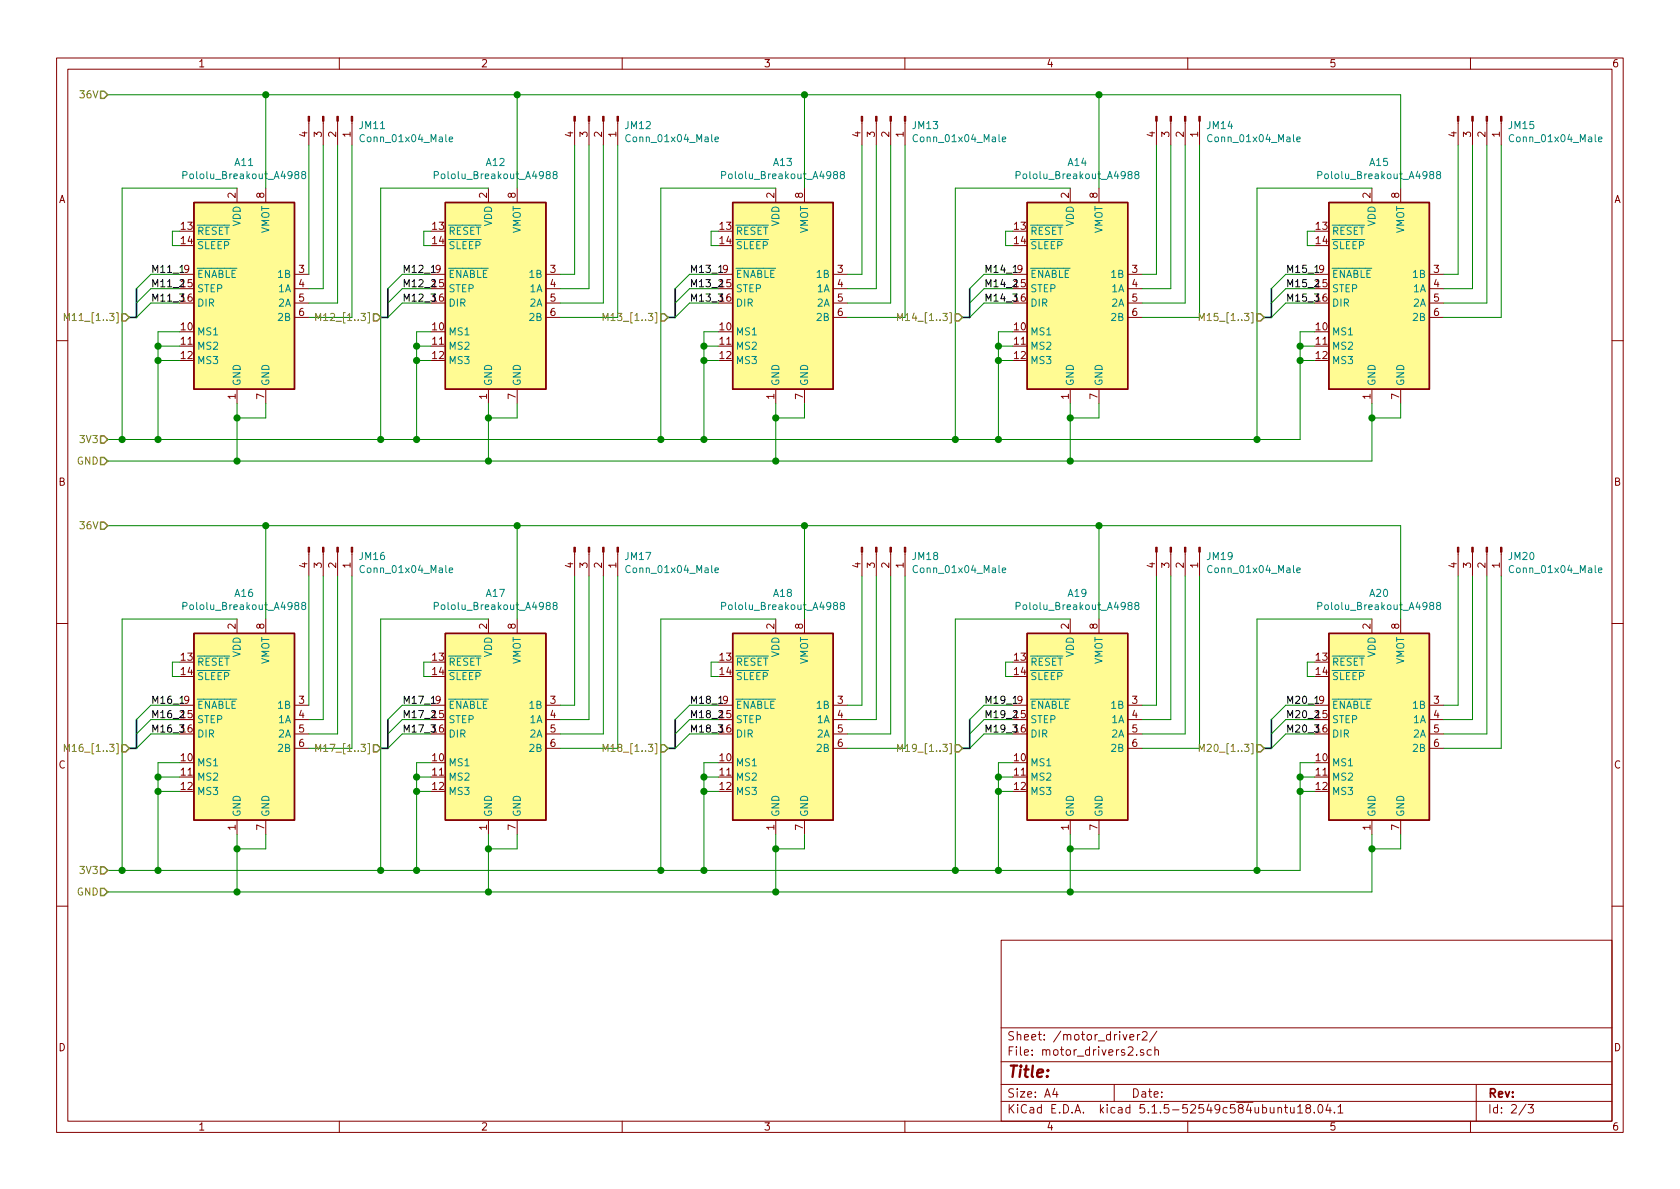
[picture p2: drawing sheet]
EESchema Schematic File Version 4
EELAYER 30 0
EELAYER END
$Descr A4 11693 8268
encoding utf-8
Sheet 2 3
Title ""
Date ""
Rev ""
Comp ""
Comment1 ""
Comment2 ""
Comment3 ""
Comment4 ""
$EndDescr
$Comp
L Driver_Motor:Pololu_Breakout_A4988 A?
U 1 1
P 1650 2000
AR Path="/5E522E89/5E52F4B2" Ref="A?"  Part="1" 
AR Path="/5E562A79/5E52F4B2" Ref="A?"  Part="1" 
AR Path="/5E58E78E/5E52F4B2" Ref="A11"  Part="1" 
F 0 "A11" H 1700 2881 50  0000 C CNN
F 1 "Pololu_Breakout_A4988" H 1700 2790 50  0000 C CNN
F 2 "Module:Pololu_Breakout-16_15.2x20.3mm" H 1925 1250 50  0001 L CNN
F 3 "https://www.pololu.com/product/2980/pictures" H 1750 1700 50  0001 C CNN
	1    1650 2000
	1    0    0    -1  
$EndComp
$Comp
L Driver_Motor:Pololu_Breakout_A4988 A?
U 1 1
P 3400 2000
AR Path="/5E522E89/5E53014D" Ref="A?"  Part="1" 
AR Path="/5E562A79/5E53014D" Ref="A?"  Part="1" 
AR Path="/5E58E78E/5E53014D" Ref="A12"  Part="1" 
F 0 "A12" H 3450 2881 50  0000 C CNN
F 1 "Pololu_Breakout_A4988" H 3450 2790 50  0000 C CNN
F 2 "Module:Pololu_Breakout-16_15.2x20.3mm" H 3675 1250 50  0001 L CNN
F 3 "https://www.pololu.com/product/2980/pictures" H 3500 1700 50  0001 C CNN
	1    3400 2000
	1    0    0    -1  
$EndComp
$Comp
L Driver_Motor:Pololu_Breakout_A4988 A?
U 1 1
P 5400 2000
AR Path="/5E522E89/5E5303D6" Ref="A?"  Part="1" 
AR Path="/5E562A79/5E5303D6" Ref="A?"  Part="1" 
AR Path="/5E58E78E/5E5303D6" Ref="A13"  Part="1" 
F 0 "A13" H 5450 2881 50  0000 C CNN
F 1 "Pololu_Breakout_A4988" H 5450 2790 50  0000 C CNN
F 2 "Module:Pololu_Breakout-16_15.2x20.3mm" H 5675 1250 50  0001 L CNN
F 3 "https://www.pololu.com/product/2980/pictures" H 5500 1700 50  0001 C CNN
	1    5400 2000
	1    0    0    -1  
$EndComp
$Comp
L Driver_Motor:Pololu_Breakout_A4988 A?
U 1 1
P 7450 2000
AR Path="/5E522E89/5E72D80D" Ref="A?"  Part="1" 
AR Path="/5E562A79/5E72D80D" Ref="A?"  Part="1" 
AR Path="/5E58E78E/5E72D80D" Ref="A14"  Part="1" 
F 0 "A14" H 7500 2881 50  0000 C CNN
F 1 "Pololu_Breakout_A4988" H 7500 2790 50  0000 C CNN
F 2 "Module:Pololu_Breakout-16_15.2x20.3mm" H 7725 1250 50  0001 L CNN
F 3 "https://www.pololu.com/product/2980/pictures" H 7550 1700 50  0001 C CNN
	1    7450 2000
	1    0    0    -1  
$EndComp
$Comp
L Driver_Motor:Pololu_Breakout_A4988 A?
U 1 1
P 9550 2000
AR Path="/5E522E89/5E5308B5" Ref="A?"  Part="1" 
AR Path="/5E562A79/5E5308B5" Ref="A?"  Part="1" 
AR Path="/5E58E78E/5E5308B5" Ref="A15"  Part="1" 
F 0 "A15" H 9600 2881 50  0000 C CNN
F 1 "Pololu_Breakout_A4988" H 9600 2790 50  0000 C CNN
F 2 "Module:Pololu_Breakout-16_15.2x20.3mm" H 9825 1250 50  0001 L CNN
F 3 "https://www.pololu.com/product/2980/pictures" H 9650 1700 50  0001 C CNN
	1    9550 2000
	1    0    0    -1  
$EndComp
Wire Wire Line
	1250 1600 1200 1600
Wire Wire Line
	1200 1600 1200 1700
Wire Wire Line
	1200 1700 1250 1700
Text HLabel 750  3050 0    50   Input ~ 0
3V3
Wire Wire Line
	750  3050 850  3050
Wire Wire Line
	1100 2500 1250 2500
Wire Wire Line
	1250 2400 1100 2400
Wire Wire Line
	1100 2400 1100 2500
Connection ~ 1100 2500
Wire Wire Line
	1100 2500 1100 3050
Wire Wire Line
	1250 2300 1100 2300
Wire Wire Line
	1100 2300 1100 2400
Connection ~ 1100 2400
Wire Wire Line
	2900 2500 2900 3050
Connection ~ 1100 3050
Wire Wire Line
	3000 2500 2900 2500
Wire Wire Line
	3000 2400 2900 2400
Wire Wire Line
	2900 2400 2900 2500
Connection ~ 2900 2500
Wire Wire Line
	3000 2300 2900 2300
Wire Wire Line
	2900 2300 2900 2400
Connection ~ 2900 2400
Wire Wire Line
	5000 2300 4900 2300
Wire Wire Line
	4900 2300 4900 2400
Wire Wire Line
	4900 3050 4600 3050
Wire Wire Line
	5000 2400 4900 2400
Connection ~ 4900 2400
Wire Wire Line
	4900 2400 4900 2500
Wire Wire Line
	5000 2500 4900 2500
Connection ~ 4900 2500
Wire Wire Line
	4900 2500 4900 3050
Wire Wire Line
	7050 2300 6950 2300
Wire Wire Line
	6950 2300 6950 2400
Wire Wire Line
	6950 3050 6650 3050
Connection ~ 4900 3050
Wire Wire Line
	7050 2400 6950 2400
Connection ~ 6950 2400
Wire Wire Line
	6950 2400 6950 2500
Wire Wire Line
	7050 2500 6950 2500
Connection ~ 6950 2500
Wire Wire Line
	6950 2500 6950 3050
Wire Wire Line
	9150 2300 9050 2300
Wire Wire Line
	9050 2300 9050 2400
Wire Wire Line
	9050 3050 8750 3050
Connection ~ 6950 3050
Wire Wire Line
	9150 2400 9050 2400
Connection ~ 9050 2400
Wire Wire Line
	9050 2400 9050 2500
Wire Wire Line
	9150 2500 9050 2500
Connection ~ 9050 2500
Wire Wire Line
	9050 2500 9050 3050
Text HLabel 750  3200 0    50   Input ~ 0
GND
Wire Wire Line
	750  3200 1650 3200
Wire Wire Line
	1650 3200 1650 2900
Wire Wire Line
	1850 2800 1850 2900
Wire Wire Line
	1850 2900 1650 2900
Connection ~ 1650 2900
Wire Wire Line
	1650 2900 1650 2800
Wire Wire Line
	1650 1300 850  1300
Wire Wire Line
	850  1300 850  3050
Connection ~ 850  3050
Wire Wire Line
	850  3050 1100 3050
$Comp
L Connector:Conn_01x04_Male J?
U 1 1
P 2350 800
AR Path="/5E522E89/5E526FF3" Ref="J?"  Part="1" 
AR Path="/5E562A79/5E526FF3" Ref="J?"  Part="1" 
AR Path="/5E58E78E/5E526FF3" Ref="JM11"  Part="1" 
F 0 "JM11" V 2412 944 50  0000 L CNN
F 1 "Conn_01x04_Male" V 2503 944 50  0000 L CNN
F 2 "Connector_Wire:SolderWirePad_1x04_P6.35mm_Drill2mm" H 2350 800 50  0001 C CNN
F 3 "~" H 2350 800 50  0001 C CNN
	1    2350 800 
	0    1    1    0   
$EndComp
$Comp
L Connector:Conn_01x04_Male J?
U 1 1
P 4200 800
AR Path="/5E522E89/5E542C6C" Ref="J?"  Part="1" 
AR Path="/5E562A79/5E542C6C" Ref="J?"  Part="1" 
AR Path="/5E58E78E/5E542C6C" Ref="JM12"  Part="1" 
F 0 "JM12" V 4262 944 50  0000 L CNN
F 1 "Conn_01x04_Male" V 4353 944 50  0000 L CNN
F 2 "Connector_Wire:SolderWirePad_1x04_P6.35mm_Drill2mm" H 4200 800 50  0001 C CNN
F 3 "~" H 4200 800 50  0001 C CNN
	1    4200 800 
	0    1    1    0   
$EndComp
$Comp
L Connector:Conn_01x04_Male J?
U 1 1
P 6200 800
AR Path="/5E522E89/5E54322A" Ref="J?"  Part="1" 
AR Path="/5E562A79/5E54322A" Ref="J?"  Part="1" 
AR Path="/5E58E78E/5E54322A" Ref="JM13"  Part="1" 
F 0 "JM13" V 6262 944 50  0000 L CNN
F 1 "Conn_01x04_Male" V 6353 944 50  0000 L CNN
F 2 "Connector_Wire:SolderWirePad_1x04_P6.35mm_Drill2mm" H 6200 800 50  0001 C CNN
F 3 "~" H 6200 800 50  0001 C CNN
	1    6200 800 
	0    1    1    0   
$EndComp
$Comp
L Connector:Conn_01x04_Male J?
U 1 1
P 8250 800
AR Path="/5E522E89/5E545023" Ref="J?"  Part="1" 
AR Path="/5E562A79/5E545023" Ref="J?"  Part="1" 
AR Path="/5E58E78E/5E545023" Ref="JM14"  Part="1" 
F 0 "JM14" V 8312 944 50  0000 L CNN
F 1 "Conn_01x04_Male" V 8403 944 50  0000 L CNN
F 2 "Connector_Wire:SolderWirePad_1x04_P6.35mm_Drill2mm" H 8250 800 50  0001 C CNN
F 3 "~" H 8250 800 50  0001 C CNN
	1    8250 800 
	0    1    1    0   
$EndComp
$Comp
L Connector:Conn_01x04_Male J?
U 1 1
P 10350 800
AR Path="/5E522E89/5E54599B" Ref="J?"  Part="1" 
AR Path="/5E562A79/5E54599B" Ref="J?"  Part="1" 
AR Path="/5E58E78E/5E54599B" Ref="JM15"  Part="1" 
F 0 "JM15" V 10412 944 50  0000 L CNN
F 1 "Conn_01x04_Male" V 10503 944 50  0000 L CNN
F 2 "Connector_Wire:SolderWirePad_1x04_P6.35mm_Drill2mm" H 10350 800 50  0001 C CNN
F 3 "~" H 10350 800 50  0001 C CNN
	1    10350 800 
	0    1    1    0   
$EndComp
Wire Wire Line
	2150 1900 2150 1000
Wire Wire Line
	2250 1000 2250 2000
Wire Wire Line
	2250 2000 2150 2000
Wire Wire Line
	2350 1000 2350 2100
Wire Wire Line
	2350 2100 2150 2100
Wire Wire Line
	2450 1000 2450 2200
Wire Wire Line
	2450 2200 2150 2200
Wire Wire Line
	10050 1900 10150 1900
Wire Wire Line
	10150 1900 10150 1000
Wire Wire Line
	10050 2000 10250 2000
Wire Wire Line
	10250 2000 10250 1000
Wire Wire Line
	10050 2100 10350 2100
Wire Wire Line
	10350 2100 10350 1000
Wire Wire Line
	10050 2200 10450 2200
Wire Wire Line
	10450 2200 10450 1000
Wire Wire Line
	9150 1600 9100 1600
Wire Wire Line
	9100 1600 9100 1700
Wire Wire Line
	9100 1700 9150 1700
Wire Wire Line
	9550 1300 8750 1300
Wire Wire Line
	8750 1300 8750 3050
Connection ~ 8750 3050
Wire Wire Line
	8750 3050 6950 3050
Wire Wire Line
	9550 3200 9550 2900
Connection ~ 1650 3200
Wire Wire Line
	9750 2800 9750 2900
Wire Wire Line
	9750 2900 9550 2900
Connection ~ 9550 2900
Wire Wire Line
	9550 2900 9550 2800
Wire Wire Line
	8050 1000 8050 1900
Wire Wire Line
	8050 1900 7950 1900
Wire Wire Line
	8150 1000 8150 2000
Wire Wire Line
	8150 2000 7950 2000
Wire Wire Line
	8250 1000 8250 2100
Wire Wire Line
	8250 2100 7950 2100
Wire Wire Line
	8350 1000 8350 2200
Wire Wire Line
	8350 2200 7950 2200
Wire Wire Line
	5900 1900 6000 1900
Wire Wire Line
	6000 1900 6000 1000
Wire Wire Line
	5900 2000 6100 2000
Wire Wire Line
	6100 2000 6100 1000
Wire Wire Line
	5900 2100 6200 2100
Wire Wire Line
	6200 2100 6200 1000
Wire Wire Line
	5900 2200 6300 2200
Wire Wire Line
	6300 2200 6300 1000
Wire Wire Line
	7050 1600 7000 1600
Wire Wire Line
	7000 1600 7000 1700
Wire Wire Line
	7000 1700 7050 1700
Wire Wire Line
	5000 1600 4950 1600
Wire Wire Line
	4950 1600 4950 1700
Wire Wire Line
	4950 1700 5000 1700
Wire Wire Line
	4000 1000 4000 1900
Wire Wire Line
	4000 1900 3900 1900
Wire Wire Line
	3900 2000 4100 2000
Wire Wire Line
	4100 2000 4100 1000
Wire Wire Line
	4200 1000 4200 2100
Wire Wire Line
	4200 2100 3900 2100
Wire Wire Line
	3900 2200 4300 2200
Wire Wire Line
	4300 2200 4300 1000
Wire Wire Line
	3000 1600 2950 1600
Wire Wire Line
	2950 1600 2950 1700
Wire Wire Line
	2950 1700 3000 1700
Wire Wire Line
	3400 2800 3400 2900
Wire Wire Line
	3600 2800 3600 2900
Wire Wire Line
	3600 2900 3400 2900
Connection ~ 3400 2900
Wire Wire Line
	3400 2900 3400 3200
Wire Wire Line
	5400 2800 5400 2900
Connection ~ 5400 3200
Wire Wire Line
	5400 3200 7450 3200
Wire Wire Line
	5600 2800 5600 2900
Wire Wire Line
	5600 2900 5400 2900
Connection ~ 5400 2900
Wire Wire Line
	5400 2900 5400 3200
Wire Wire Line
	7450 2800 7450 2900
Connection ~ 7450 3200
Wire Wire Line
	7450 3200 9550 3200
Wire Wire Line
	7650 2800 7650 2900
Wire Wire Line
	7650 2900 7450 2900
Connection ~ 7450 2900
Wire Wire Line
	7450 2900 7450 3200
Wire Wire Line
	7450 1300 6650 1300
Wire Wire Line
	6650 1300 6650 3050
Connection ~ 6650 3050
Wire Wire Line
	6650 3050 4900 3050
Wire Wire Line
	5400 1300 4600 1300
Wire Wire Line
	4600 1300 4600 3050
Connection ~ 4600 3050
Wire Wire Line
	4600 3050 2900 3050
Wire Wire Line
	3400 1300 2650 1300
Wire Wire Line
	2650 1300 2650 3050
Connection ~ 2650 3050
Connection ~ 2900 3050
Connection ~ 3400 3200
Wire Wire Line
	3400 3200 5400 3200
Wire Wire Line
	2650 3050 2900 3050
Wire Wire Line
	1650 3200 3400 3200
Wire Wire Line
	1100 3050 2650 3050
Text HLabel 750  650  0    50   Input ~ 0
36V
Wire Wire Line
	750  650  1850 650 
Wire Wire Line
	1850 650  1850 1300
Wire Wire Line
	1850 650  3600 650 
Wire Wire Line
	3600 650  3600 1300
Connection ~ 1850 650 
Wire Wire Line
	3600 650  5600 650 
Wire Wire Line
	5600 650  5600 1300
Connection ~ 3600 650 
Wire Wire Line
	5600 650  7650 650 
Wire Wire Line
	7650 650  7650 1300
Connection ~ 5600 650 
Wire Wire Line
	7650 650  9750 650 
Wire Wire Line
	9750 650  9750 1300
Connection ~ 7650 650 
$Comp
L Driver_Motor:Pololu_Breakout_A4988 A?
U 1 1
P 1650 5000
AR Path="/5E522E89/5E72D813" Ref="A?"  Part="1" 
AR Path="/5E562A79/5E72D813" Ref="A?"  Part="1" 
AR Path="/5E58E78E/5E72D813" Ref="A16"  Part="1" 
F 0 "A16" H 1700 5881 50  0000 C CNN
F 1 "Pololu_Breakout_A4988" H 1700 5790 50  0000 C CNN
F 2 "Module:Pololu_Breakout-16_15.2x20.3mm" H 1925 4250 50  0001 L CNN
F 3 "https://www.pololu.com/product/2980/pictures" H 1750 4700 50  0001 C CNN
	1    1650 5000
	1    0    0    -1  
$EndComp
$Comp
L Driver_Motor:Pololu_Breakout_A4988 A?
U 1 1
P 3400 5000
AR Path="/5E522E89/5E72D814" Ref="A?"  Part="1" 
AR Path="/5E562A79/5E72D814" Ref="A?"  Part="1" 
AR Path="/5E58E78E/5E72D814" Ref="A17"  Part="1" 
F 0 "A17" H 3450 5881 50  0000 C CNN
F 1 "Pololu_Breakout_A4988" H 3450 5790 50  0000 C CNN
F 2 "Module:Pololu_Breakout-16_15.2x20.3mm" H 3675 4250 50  0001 L CNN
F 3 "https://www.pololu.com/product/2980/pictures" H 3500 4700 50  0001 C CNN
	1    3400 5000
	1    0    0    -1  
$EndComp
$Comp
L Driver_Motor:Pololu_Breakout_A4988 A?
U 1 1
P 5400 5000
AR Path="/5E522E89/5E72D815" Ref="A?"  Part="1" 
AR Path="/5E562A79/5E72D815" Ref="A?"  Part="1" 
AR Path="/5E58E78E/5E72D815" Ref="A18"  Part="1" 
F 0 "A18" H 5450 5881 50  0000 C CNN
F 1 "Pololu_Breakout_A4988" H 5450 5790 50  0000 C CNN
F 2 "Module:Pololu_Breakout-16_15.2x20.3mm" H 5675 4250 50  0001 L CNN
F 3 "https://www.pololu.com/product/2980/pictures" H 5500 4700 50  0001 C CNN
	1    5400 5000
	1    0    0    -1  
$EndComp
$Comp
L Driver_Motor:Pololu_Breakout_A4988 A?
U 1 1
P 7450 5000
AR Path="/5E522E89/5E72D816" Ref="A?"  Part="1" 
AR Path="/5E562A79/5E72D816" Ref="A?"  Part="1" 
AR Path="/5E58E78E/5E72D816" Ref="A19"  Part="1" 
F 0 "A19" H 7500 5881 50  0000 C CNN
F 1 "Pololu_Breakout_A4988" H 7500 5790 50  0000 C CNN
F 2 "Module:Pololu_Breakout-16_15.2x20.3mm" H 7725 4250 50  0001 L CNN
F 3 "https://www.pololu.com/product/2980/pictures" H 7550 4700 50  0001 C CNN
	1    7450 5000
	1    0    0    -1  
$EndComp
$Comp
L Driver_Motor:Pololu_Breakout_A4988 A?
U 1 1
P 9550 5000
AR Path="/5E522E89/5E72D817" Ref="A?"  Part="1" 
AR Path="/5E562A79/5E72D817" Ref="A?"  Part="1" 
AR Path="/5E58E78E/5E72D817" Ref="A20"  Part="1" 
F 0 "A20" H 9600 5881 50  0000 C CNN
F 1 "Pololu_Breakout_A4988" H 9600 5790 50  0000 C CNN
F 2 "Module:Pololu_Breakout-16_15.2x20.3mm" H 9825 4250 50  0001 L CNN
F 3 "https://www.pololu.com/product/2980/pictures" H 9650 4700 50  0001 C CNN
	1    9550 5000
	1    0    0    -1  
$EndComp
Wire Wire Line
	1250 4600 1200 4600
Wire Wire Line
	1200 4600 1200 4700
Wire Wire Line
	1200 4700 1250 4700
Text HLabel 750  6050 0    50   Input ~ 0
3V3
Wire Wire Line
	750  6050 850  6050
Wire Wire Line
	1100 5500 1250 5500
Wire Wire Line
	1250 5400 1100 5400
Wire Wire Line
	1100 5400 1100 5500
Connection ~ 1100 5500
Wire Wire Line
	1100 5500 1100 6050
Wire Wire Line
	1250 5300 1100 5300
Wire Wire Line
	1100 5300 1100 5400
Connection ~ 1100 5400
Wire Wire Line
	2900 5500 2900 6050
Connection ~ 1100 6050
Wire Wire Line
	3000 5500 2900 5500
Wire Wire Line
	3000 5400 2900 5400
Wire Wire Line
	2900 5400 2900 5500
Connection ~ 2900 5500
Wire Wire Line
	3000 5300 2900 5300
Wire Wire Line
	2900 5300 2900 5400
Connection ~ 2900 5400
Wire Wire Line
	5000 5300 4900 5300
Wire Wire Line
	4900 5300 4900 5400
Wire Wire Line
	4900 6050 4600 6050
Wire Wire Line
	5000 5400 4900 5400
Connection ~ 4900 5400
Wire Wire Line
	4900 5400 4900 5500
Wire Wire Line
	5000 5500 4900 5500
Connection ~ 4900 5500
Wire Wire Line
	4900 5500 4900 6050
Wire Wire Line
	7050 5300 6950 5300
Wire Wire Line
	6950 5300 6950 5400
Wire Wire Line
	6950 6050 6650 6050
Connection ~ 4900 6050
Wire Wire Line
	7050 5400 6950 5400
Connection ~ 6950 5400
Wire Wire Line
	6950 5400 6950 5500
Wire Wire Line
	7050 5500 6950 5500
Connection ~ 6950 5500
Wire Wire Line
	6950 5500 6950 6050
Wire Wire Line
	9150 5300 9050 5300
Wire Wire Line
	9050 5300 9050 5400
Wire Wire Line
	9050 6050 8750 6050
Connection ~ 6950 6050
Wire Wire Line
	9150 5400 9050 5400
Connection ~ 9050 5400
Wire Wire Line
	9050 5400 9050 5500
Wire Wire Line
	9150 5500 9050 5500
Connection ~ 9050 5500
Wire Wire Line
	9050 5500 9050 6050
Text HLabel 750  6200 0    50   Input ~ 0
GND
Wire Wire Line
	750  6200 1650 6200
Wire Wire Line
	1650 6200 1650 5900
Wire Wire Line
	1850 5800 1850 5900
Wire Wire Line
	1850 5900 1650 5900
Connection ~ 1650 5900
Wire Wire Line
	1650 5900 1650 5800
Wire Wire Line
	1650 4300 850  4300
Wire Wire Line
	850  4300 850  6050
Connection ~ 850  6050
Wire Wire Line
	850  6050 1100 6050
$Comp
L Connector:Conn_01x04_Male J?
U 1 1
P 2350 3800
AR Path="/5E522E89/5E72D818" Ref="J?"  Part="1" 
AR Path="/5E562A79/5E72D818" Ref="J?"  Part="1" 
AR Path="/5E58E78E/5E72D818" Ref="JM16"  Part="1" 
F 0 "JM16" V 2412 3944 50  0000 L CNN
F 1 "Conn_01x04_Male" V 2503 3944 50  0000 L CNN
F 2 "Connector_Wire:SolderWirePad_1x04_P6.35mm_Drill2mm" H 2350 3800 50  0001 C CNN
F 3 "~" H 2350 3800 50  0001 C CNN
	1    2350 3800
	0    1    1    0   
$EndComp
$Comp
L Connector:Conn_01x04_Male J?
U 1 1
P 4200 3800
AR Path="/5E522E89/5E72D819" Ref="J?"  Part="1" 
AR Path="/5E562A79/5E72D819" Ref="J?"  Part="1" 
AR Path="/5E58E78E/5E72D819" Ref="JM17"  Part="1" 
F 0 "JM17" V 4262 3944 50  0000 L CNN
F 1 "Conn_01x04_Male" V 4353 3944 50  0000 L CNN
F 2 "Connector_Wire:SolderWirePad_1x04_P6.35mm_Drill2mm" H 4200 3800 50  0001 C CNN
F 3 "~" H 4200 3800 50  0001 C CNN
	1    4200 3800
	0    1    1    0   
$EndComp
$Comp
L Connector:Conn_01x04_Male J?
U 1 1
P 6200 3800
AR Path="/5E522E89/5E72D81A" Ref="J?"  Part="1" 
AR Path="/5E562A79/5E72D81A" Ref="J?"  Part="1" 
AR Path="/5E58E78E/5E72D81A" Ref="JM18"  Part="1" 
F 0 "JM18" V 6262 3944 50  0000 L CNN
F 1 "Conn_01x04_Male" V 6353 3944 50  0000 L CNN
F 2 "Connector_Wire:SolderWirePad_1x04_P6.35mm_Drill2mm" H 6200 3800 50  0001 C CNN
F 3 "~" H 6200 3800 50  0001 C CNN
	1    6200 3800
	0    1    1    0   
$EndComp
$Comp
L Connector:Conn_01x04_Male J?
U 1 1
P 8250 3800
AR Path="/5E522E89/5E72D81B" Ref="J?"  Part="1" 
AR Path="/5E562A79/5E72D81B" Ref="J?"  Part="1" 
AR Path="/5E58E78E/5E72D81B" Ref="JM19"  Part="1" 
F 0 "JM19" V 8312 3944 50  0000 L CNN
F 1 "Conn_01x04_Male" V 8403 3944 50  0000 L CNN
F 2 "Connector_Wire:SolderWirePad_1x04_P6.35mm_Drill2mm" H 8250 3800 50  0001 C CNN
F 3 "~" H 8250 3800 50  0001 C CNN
	1    8250 3800
	0    1    1    0   
$EndComp
$Comp
L Connector:Conn_01x04_Male J?
U 1 1
P 10350 3800
AR Path="/5E522E89/5E723EA0" Ref="J?"  Part="1" 
AR Path="/5E562A79/5E723EA0" Ref="J?"  Part="1" 
AR Path="/5E58E78E/5E723EA0" Ref="JM20"  Part="1" 
F 0 "JM20" V 10412 3944 50  0000 L CNN
F 1 "Conn_01x04_Male" V 10503 3944 50  0000 L CNN
F 2 "Connector_Wire:SolderWirePad_1x04_P6.35mm_Drill2mm" H 10350 3800 50  0001 C CNN
F 3 "~" H 10350 3800 50  0001 C CNN
	1    10350 3800
	0    1    1    0   
$EndComp
Wire Wire Line
	2150 4900 2150 4000
Wire Wire Line
	2250 4000 2250 5000
Wire Wire Line
	2250 5000 2150 5000
Wire Wire Line
	2350 4000 2350 5100
Wire Wire Line
	2350 5100 2150 5100
Wire Wire Line
	2450 4000 2450 5200
Wire Wire Line
	2450 5200 2150 5200
Wire Wire Line
	10050 4900 10150 4900
Wire Wire Line
	10150 4900 10150 4000
Wire Wire Line
	10050 5000 10250 5000
Wire Wire Line
	10250 5000 10250 4000
Wire Wire Line
	10050 5100 10350 5100
Wire Wire Line
	10350 5100 10350 4000
Wire Wire Line
	10050 5200 10450 5200
Wire Wire Line
	10450 5200 10450 4000
Wire Wire Line
	9150 4600 9100 4600
Wire Wire Line
	9100 4600 9100 4700
Wire Wire Line
	9100 4700 9150 4700
Wire Wire Line
	9550 4300 8750 4300
Wire Wire Line
	8750 4300 8750 6050
Connection ~ 8750 6050
Wire Wire Line
	8750 6050 6950 6050
Wire Wire Line
	9550 6200 9550 5900
Connection ~ 1650 6200
Wire Wire Line
	9750 5800 9750 5900
Wire Wire Line
	9750 5900 9550 5900
Connection ~ 9550 5900
Wire Wire Line
	9550 5900 9550 5800
Wire Wire Line
	8050 4000 8050 4900
Wire Wire Line
	8050 4900 7950 4900
Wire Wire Line
	8150 4000 8150 5000
Wire Wire Line
	8150 5000 7950 5000
Wire Wire Line
	8250 4000 8250 5100
Wire Wire Line
	8250 5100 7950 5100
Wire Wire Line
	8350 4000 8350 5200
Wire Wire Line
	8350 5200 7950 5200
Wire Wire Line
	5900 4900 6000 4900
Wire Wire Line
	6000 4900 6000 4000
Wire Wire Line
	5900 5000 6100 5000
Wire Wire Line
	6100 5000 6100 4000
Wire Wire Line
	5900 5100 6200 5100
Wire Wire Line
	6200 5100 6200 4000
Wire Wire Line
	5900 5200 6300 5200
Wire Wire Line
	6300 5200 6300 4000
Wire Wire Line
	7050 4600 7000 4600
Wire Wire Line
	7000 4600 7000 4700
Wire Wire Line
	7000 4700 7050 4700
Wire Wire Line
	5000 4600 4950 4600
Wire Wire Line
	4950 4600 4950 4700
Wire Wire Line
	4950 4700 5000 4700
Wire Wire Line
	4000 4000 4000 4900
Wire Wire Line
	4000 4900 3900 4900
Wire Wire Line
	3900 5000 4100 5000
Wire Wire Line
	4100 5000 4100 4000
Wire Wire Line
	4200 4000 4200 5100
Wire Wire Line
	4200 5100 3900 5100
Wire Wire Line
	3900 5200 4300 5200
Wire Wire Line
	4300 5200 4300 4000
Wire Wire Line
	3000 4600 2950 4600
Wire Wire Line
	2950 4600 2950 4700
Wire Wire Line
	2950 4700 3000 4700
Wire Wire Line
	3400 5800 3400 5900
Wire Wire Line
	3600 5800 3600 5900
Wire Wire Line
	3600 5900 3400 5900
Connection ~ 3400 5900
Wire Wire Line
	3400 5900 3400 6200
Wire Wire Line
	5400 5800 5400 5900
Connection ~ 5400 6200
Wire Wire Line
	5400 6200 7450 6200
Wire Wire Line
	5600 5800 5600 5900
Wire Wire Line
	5600 5900 5400 5900
Connection ~ 5400 5900
Wire Wire Line
	5400 5900 5400 6200
Wire Wire Line
	7450 5800 7450 5900
Connection ~ 7450 6200
Wire Wire Line
	7450 6200 9550 6200
Wire Wire Line
	7650 5800 7650 5900
Wire Wire Line
	7650 5900 7450 5900
Connection ~ 7450 5900
Wire Wire Line
	7450 5900 7450 6200
Wire Wire Line
	7450 4300 6650 4300
Wire Wire Line
	6650 4300 6650 6050
Connection ~ 6650 6050
Wire Wire Line
	6650 6050 4900 6050
Wire Wire Line
	5400 4300 4600 4300
Wire Wire Line
	4600 4300 4600 6050
Connection ~ 4600 6050
Wire Wire Line
	4600 6050 2900 6050
Wire Wire Line
	3400 4300 2650 4300
Wire Wire Line
	2650 4300 2650 6050
Connection ~ 2650 6050
Connection ~ 2900 6050
Connection ~ 3400 6200
Wire Wire Line
	3400 6200 5400 6200
Wire Wire Line
	2650 6050 2900 6050
Wire Wire Line
	1650 6200 3400 6200
Wire Wire Line
	1100 6050 2650 6050
Text HLabel 750  3650 0    50   Input ~ 0
36V
Wire Wire Line
	750  3650 1850 3650
Wire Wire Line
	1850 3650 1850 4300
Wire Wire Line
	1850 3650 3600 3650
Wire Wire Line
	3600 3650 3600 4300
Connection ~ 1850 3650
Wire Wire Line
	3600 3650 5600 3650
Wire Wire Line
	5600 3650 5600 4300
Connection ~ 3600 3650
Wire Wire Line
	5600 3650 7650 3650
Wire Wire Line
	7650 3650 7650 4300
Connection ~ 5600 3650
Wire Wire Line
	7650 3650 9750 3650
Wire Wire Line
	9750 3650 9750 4300
Connection ~ 7650 3650
Entry Wire Line
	1050 1900 950  2000
Entry Wire Line
	1050 2000 950  2100
Entry Wire Line
	1050 2100 950  2200
Wire Bus Line
	950  2200 900  2200
Text HLabel 900  2200 0    50   Input ~ 0
M11_[1..3]
Text Label 1050 1900 0    50   ~ 0
M11_1
Text Label 1050 2000 0    50   ~ 0
M11_2
Text Label 1050 2100 0    50   ~ 0
M11_3
Entry Wire Line
	2800 1900 2700 2000
Entry Wire Line
	2800 2000 2700 2100
Entry Wire Line
	2800 2100 2700 2200
Wire Wire Line
	2800 1900 3000 1900
Wire Wire Line
	3000 2000 2800 2000
Wire Wire Line
	2800 2100 3000 2100
Wire Bus Line
	2700 2200 2650 2200
Text HLabel 2650 2200 0    50   Input ~ 0
M12_[1..3]
Text Label 2800 1900 0    50   ~ 0
M12_1
Text Label 2800 2000 0    50   ~ 0
M12_2
Text Label 2800 2100 0    50   ~ 0
M12_3
Entry Wire Line
	4800 1900 4700 2000
Entry Wire Line
	4800 2000 4700 2100
Entry Wire Line
	4800 2100 4700 2200
Wire Wire Line
	4800 1900 5000 1900
Wire Wire Line
	5000 2000 4800 2000
Wire Wire Line
	4800 2100 5000 2100
Wire Bus Line
	4700 2200 4650 2200
Text HLabel 4650 2200 0    50   Input ~ 0
M13_[1..3]
Text Label 4800 1900 0    50   ~ 0
M13_1
Text Label 4800 2000 0    50   ~ 0
M13_2
Text Label 4800 2100 0    50   ~ 0
M13_3
Entry Wire Line
	6850 1900 6750 2000
Entry Wire Line
	6850 2000 6750 2100
Entry Wire Line
	6850 2100 6750 2200
Wire Wire Line
	6850 1900 7050 1900
Wire Wire Line
	7050 2000 6850 2000
Wire Wire Line
	6850 2100 7050 2100
Wire Bus Line
	6750 2200 6700 2200
Text HLabel 6700 2200 0    50   Input ~ 0
M14_[1..3]
Text Label 6850 1900 0    50   ~ 0
M14_1
Text Label 6850 2000 0    50   ~ 0
M14_2
Text Label 6850 2100 0    50   ~ 0
M14_3
Entry Wire Line
	8950 1900 8850 2000
Entry Wire Line
	8950 2000 8850 2100
Entry Wire Line
	8950 2100 8850 2200
Wire Wire Line
	8950 1900 9150 1900
Wire Wire Line
	9150 2000 8950 2000
Wire Wire Line
	8950 2100 9150 2100
Wire Bus Line
	8850 2200 8800 2200
Text HLabel 8800 2200 0    50   Input ~ 0
M15_[1..3]
Text Label 8950 1900 0    50   ~ 0
M15_1
Text Label 8950 2000 0    50   ~ 0
M15_2
Text Label 8950 2100 0    50   ~ 0
M15_3
Entry Wire Line
	1050 4900 950  5000
Entry Wire Line
	1050 5000 950  5100
Entry Wire Line
	1050 5100 950  5200
Wire Wire Line
	1050 4900 1250 4900
Wire Wire Line
	1250 5000 1050 5000
Wire Wire Line
	1050 5100 1250 5100
Wire Bus Line
	950  5200 900  5200
Text HLabel 900  5200 0    50   Input ~ 0
M16_[1..3]
Text Label 1050 4900 0    50   ~ 0
M16_1
Text Label 1050 5000 0    50   ~ 0
M16_2
Text Label 1050 5100 0    50   ~ 0
M16_3
Entry Wire Line
	2800 4900 2700 5000
Entry Wire Line
	2800 5000 2700 5100
Entry Wire Line
	2800 5100 2700 5200
Wire Wire Line
	2800 4900 3000 4900
Wire Wire Line
	3000 5000 2800 5000
Wire Wire Line
	2800 5100 3000 5100
Wire Bus Line
	2700 5200 2650 5200
Text HLabel 2650 5200 0    50   Input ~ 0
M17_[1..3]
Text Label 2800 4900 0    50   ~ 0
M17_1
Text Label 2800 5000 0    50   ~ 0
M17_2
Text Label 2800 5100 0    50   ~ 0
M17_3
Entry Wire Line
	4800 4900 4700 5000
Entry Wire Line
	4800 5000 4700 5100
Entry Wire Line
	4800 5100 4700 5200
Wire Wire Line
	4800 4900 5000 4900
Wire Wire Line
	5000 5000 4800 5000
Wire Wire Line
	4800 5100 5000 5100
Wire Bus Line
	4700 5200 4650 5200
Text HLabel 4650 5200 0    50   Input ~ 0
M18_[1..3]
Text Label 4800 4900 0    50   ~ 0
M18_1
Text Label 4800 5000 0    50   ~ 0
M18_2
Text Label 4800 5100 0    50   ~ 0
M18_3
Entry Wire Line
	6850 4900 6750 5000
Entry Wire Line
	6850 5000 6750 5100
Entry Wire Line
	6850 5100 6750 5200
Wire Wire Line
	6850 4900 7050 4900
Wire Wire Line
	7050 5000 6850 5000
Wire Wire Line
	6850 5100 7050 5100
Wire Bus Line
	6750 5200 6700 5200
Text HLabel 6700 5200 0    50   Input ~ 0
M19_[1..3]
Text Label 6850 4900 0    50   ~ 0
M19_1
Text Label 6850 5000 0    50   ~ 0
M19_2
Text Label 6850 5100 0    50   ~ 0
M19_3
Entry Wire Line
	8950 4900 8850 5000
Entry Wire Line
	8950 5000 8850 5100
Entry Wire Line
	8950 5100 8850 5200
Wire Wire Line
	8950 4900 9150 4900
Wire Wire Line
	9150 5000 8950 5000
Wire Wire Line
	8950 5100 9150 5100
Wire Bus Line
	8850 5200 8800 5200
Text HLabel 8800 5200 0    50   Input ~ 0
M20_[1..3]
Text Label 8950 4900 0    50   ~ 0
M20_1
Text Label 8950 5000 0    50   ~ 0
M20_2
Text Label 8950 5100 0    50   ~ 0
M20_3
Wire Wire Line
	1050 2100 1250 2100
Wire Wire Line
	1250 2000 1050 2000
Wire Wire Line
	1050 1900 1250 1900
Wire Bus Line
	8850 5000 8850 5200
Wire Bus Line
	6750 5000 6750 5200
Wire Bus Line
	4700 5000 4700 5200
Wire Bus Line
	2700 5000 2700 5200
Wire Bus Line
	950  5000 950  5200
Wire Bus Line
	8850 2000 8850 2200
Wire Bus Line
	6750 2000 6750 2200
Wire Bus Line
	4700 2000 4700 2200
Wire Bus Line
	2700 2000 2700 2200
Wire Bus Line
	950  2000 950  2200
$EndSCHEMATC
